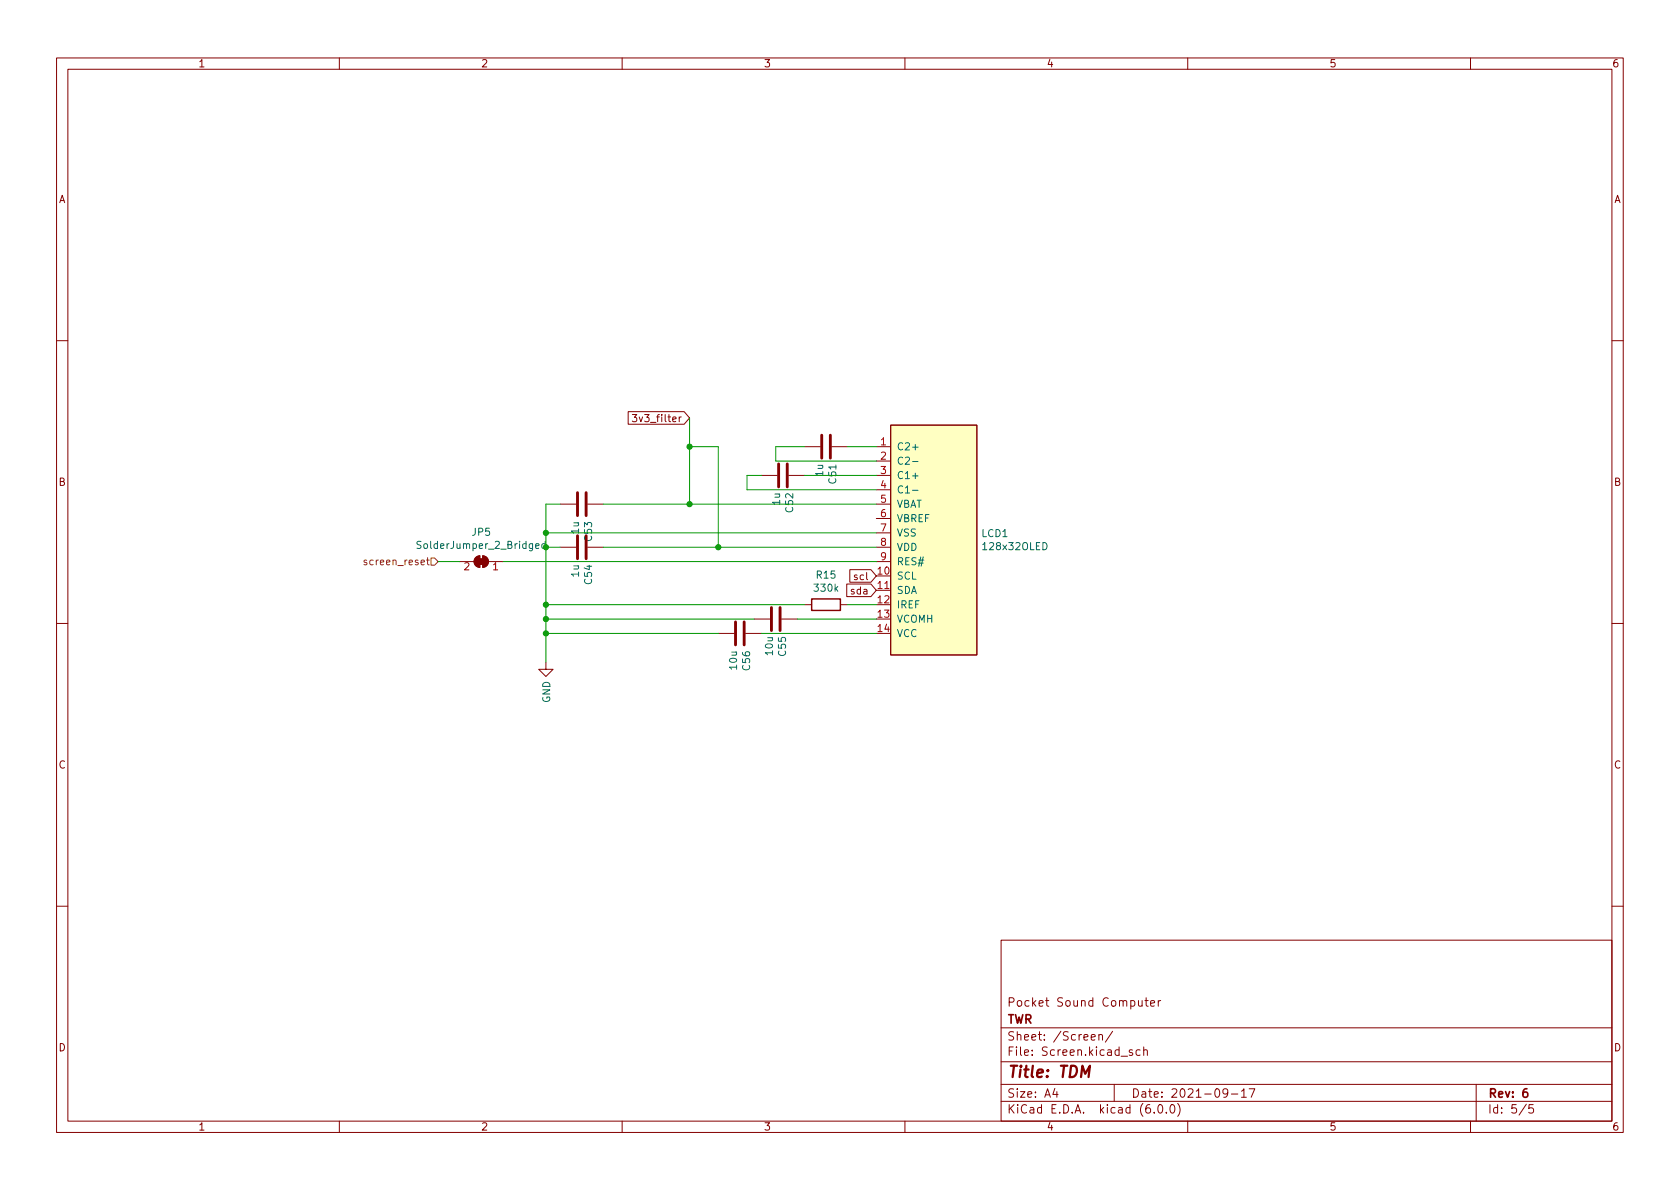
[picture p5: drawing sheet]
<svg xmlns="http://www.w3.org/2000/svg" width="297mm" height="210mm" viewBox="0 0 297 210" stroke-linecap="round" stroke-linejoin="round" font-family="sans-serif">
<g fill="none" stroke="#840000" stroke-width=".18">
<path d="M10 10.2h277v190.1h-277zM12 12.2h273v186.1h-273zM60 10.2v2M110 10.2v2M160 10.2v2M210 10.2v2M260 10.2v2M10 60.2h2M111.1 72.8h9.9l.9 1.1-.9 1.1h-9.9zM111.8 73.3h.8l-.4 .5 .3 .1v.6l-.2 .1-.5-.1M142.2 79h2.8M147.1 79h2.8"/>
<path d="M154.9 79h2.6M157.5 75.2h15.2v40.6h-15.2zM285 60.2h2M81.3 99.3h2.5M84.1 98.6l.7-.3v2a1.02 1.02 0 0 1-.9-.6 1.02 1.02 0 0 1 .2-1.1zM85.3 98.3a1.02 1.02 0 0 1 1.1 1 1.02 1.02 0 0 1-1.1 1zM86.4 99.3h2.5M99.1 89.1h2.8M99.1 96.8h2.8M103.9 89.1h2.8M103.9 96.8h2.8M134.6 84.1h2.8"/>
<path d="M139.4 84.1h2.8M154.9 89.1h2.6M154.9 99.3h2.6M154.9 96.8h2.6M154.9 84.1h2.6M154.9 81.5h2.6M154.9 86.6h2.6M154.9 91.7h2.6M154.9 94.2h2.6M10 110.2h2M96.5 117.1v1.3h1.3l-1.3 1.2-1.3-1.2h1.3M127 112h2.8"/>
<path d="M131.8 112h2.8M133.3 109.5h2.8M138.2 109.5h2.8M142.2 106.9h1.3M148.6 106.9h1.3M149.7 103.3h4.3l.9 1.1-.9 1.1h-4.3zM150.3 100.7h3.7l.9 1.1-.9 1.2h-3.7zM154.9 104.4h2.6M285 110.2h2M10 160.2h2M177 166.3h108v32h-108zM201.3 176.9l.1 1h.3l.2-.1"/>
<path d="M201.9 176.9v1M202.4 176.9h.6M202.6 176.4v1.3l.4 .2M203.4 177.4l.7-.1v-.3l-.5-.1-.2 .2 .1 .8h.6M204.8 176.9v1M205.2 176.9l-.3 .1-.1 .2M285 160.2h2M60 198.3v2M110 198.3v2M160 198.3v2M177 194.8h108M177 191.8h108"/>
<path d="M177 187.8h108M177 181.8h108M186.5 192.5l-.4 1h1M186.9 193v1M192.9 183.4l.7-.1v-.3l-.5-.1-.2 .2 .1 .8h.6M194.3 183.1l.2-.2 .4 .1v.9M194.3 182.9v1M196.7 182.4l-1.3 1.9M197 191.8v3M200.2 185.7l-.3-.1-.3 .2 .1 .3 .5 .1v.4h-.6M201.6 185.7l-.5-.1-.2 .3v.4l.1 .3h.6M202.2 185.8l.2-.2 .4 .1 .1 .9"/>
<path d="M202.2 185.1v1.5M204.1 196.7v.1M204.9 195.4l.2-.1a.81 .81 0 0 1 .6 .7 .81 .81 0 0 1-.3 .8h-.2a.81 .81 0 0 1-.6-.6 .81 .81 0 0 1 .3-.8zM206.2 196.7v.1M207.1 195.4l.1-.1a.81 .81 0 0 1 .6 .7 .81 .81 0 0 1-.3 .8h-.1a.81 .81 0 0 1-.6-.6 .81 .81 0 0 1 .3-.8zM208.2 195.1a1.72 1.72 0 0 1 0 2.3M210 198.3v2M217.1 193.2l-.3 .3h-.3l-.3-.3 .2-.6 .4-.1 .2 .2a.99 .99 0 0 1-.4 1.3h-.2M217.7 193.5h1.2M219.5 193l.4-.5v1.5M219.5 194h.9M220.9 192.5h1l-.7 1.5"/>
<path d="M260 198.3v2M261 191.8v6.5M269.9 195.3l-1.3 1.9M271.1 195.3h-.7l-.1 .7 .2-.1 .5 .1 .2 .2-.1 .5-.2 .1-.6-.1"/>
</g>
<path d="M270 192.5a.6 .6 0 0 0-.7 .7v.5l.1 .3h.4l.3-.1v-.5l-.1-.2-.4-.1-.3 .3" fill="none" stroke="#840000" stroke-width=".3"/>
<path d="M191.1 190.5l.3-2 .5 1.4 .8-1.4-.2 2" fill="none" stroke="#840000" stroke-width=".4"/>
<path d="M145.3 77v4M146.8 77v4M102.1 87.1v4.1M102.1 94.7v4.1M103.6 87.1v4.1M103.6 94.7v4.1M137.7 82v4.1M139.2 82v4.1M130 110v4M131.6 110v4M136.4 107.4v4.1M137.9 107.4v4.1" fill="none" stroke="#840000" stroke-width=".51"/>
<g fill="#840000" stroke="#840000" stroke-width=".18">
<path d="M84.6 98.8h1v1h-1z"/>
<path d="M85.3 98.3a1.02 1.02 0 0 1 1.1 1 1.02 1.02 0 0 1-1.1 1z"/>
<path d="M84.1 98.6l.7-.3v2a1.02 1.02 0 0 1-.9-.6 1.02 1.02 0 0 1 .2-1.1z"/>
</g>
<path d="M74.4 95.8l-.4-.1-.3 .3 .1 .3 .6 .2v.4l-.2 .1-.5-.1M94.7 96.6l.6-.2-.1-.2-.3-.1-.2 .2 .1 .6h.4M96.4 96.2l-.4-.1-.2 .3 .1 .5h.5M96.4 95.7v1.3M161.4 81.6h.9M161.4 86.7h.9" fill="none" stroke="#006464" stroke-width=".18"/>
<path d="M157.5 75.2h15.2v40.6h-15.2z" fill="#ffffc2" stroke="#ffffc2" stroke-width=".18"/>
<path d="M143.5 105.9h5.1v2h-5.1z" fill="none" stroke="#840000" stroke-width=".25"/>
<path d="M64.8 99.1l-.3-.1-.1 .2v.2l.4 .1v.3h-.4M76.2 98.7h.6l.7 .6-.7 .6h-.6z" fill="none" stroke="#725600" stroke-width=".18"/>
<g fill="none" stroke="#009600" stroke-width=".18">
<path d="M121.9 73.9v15.2M121.9 79h5.1v17.8M142.2 79h-5v2.5h17.7M149.9 79h5M77.5 99.3h3.8M88.9 99.3h66M96.5 96.8h2.6M96.5 94.2h58.4M99.1 89.1h-2.6v28M106.7 96.8h48.2M106.7 89.1h48.2M134.6 84.1h-2.5v2.5h22.8"/>
<path d="M142.2 84.1h12.7M96.5 112h30.5M96.5 109.5h36.8M96.5 106.9h45.7M134.6 112h20.3M141 109.5h13.9M149.9 106.9h5"/>
</g>
<g fill="#009600" stroke="#009600" stroke-width=".18">
<circle cx="96.5" cy="112" r=".46"/>
<circle cx="96.5" cy="109.5" r=".46"/>
<circle cx="96.5" cy="106.9" r=".46"/>
<circle cx="96.5" cy="96.8" r=".46"/>
<circle cx="96.5" cy="94.2" r=".46"/>
<circle cx="121.9" cy="79" r=".46"/>
<circle cx="121.9" cy="89.1" r=".46"/>
<circle cx="127" cy="96.8" r=".46"/>
</g>
<text font-size="2.8" fill="#840000" x="178" y="190.6">Title: TDM</text>
<g font-size="2.1" fill="#840000">
<text x="178" y="178">Pocket Sound Computer</text>
<text x="178" y="184">Sheet: /Screen/</text>
<text x="178" y="181">TWR</text>
<text x="178" y="186.7">File: Screen.kicad_sch</text>
<text x="178" y="196.9">KiCad E.D.A. kicad (6.0.0)</text>
<text x="178" y="194.1">Size: A4</text>
<text x="200" y="194.1">Date: 2021-09-17</text>
<text x="263" y="194.1">Rev: 6</text>
<text x="263" y="196.9">Id: 5/5</text>
</g>
<g font-size="1.8" fill="#840000">
<text x="35" y="11.9">1</text>
<text x="85" y="11.9">2</text>
<text x="135" y="11.9">3</text>
<text x="185" y="11.9">4</text>
<text x="235" y="11.9">5</text>
<text x="285" y="11.9">6</text>
<text x="10.3" y="35.9">A</text>
<text x="285.3" y="35.9">A</text>
<text x="112.9" y="74.6">3v3_filter</text>
<text x="10.3" y="85.9">B</text>
<text x="285.3" y="85.9">B</text>
<text x="150.6" y="105.1">sda</text>
<text x="151.2" y="102.6">scl</text>
<text x="10.3" y="135.9">C</text>
<text x="285.3" y="135.9">C</text>
<text x="10.3" y="185.9">D</text>
<text x="285.3" y="185.9">D</text>
<text x="35" y="199.9">1</text>
<text x="85" y="199.9">2</text>
<text x="135" y="199.9">3</text>
<text x="185" y="199.9">4</text>
<text x="235" y="199.9">5</text>
<text x="285" y="199.9">6</text>
</g>
<g font-size="1.8" fill="#a90000">
<text x="155.7" y="78.7">1</text>
<text x="155.7" y="81.3">2</text>
<text x="155.7" y="83.8">3</text>
<text x="155.7" y="86.4">4</text>
<text x="155.7" y="88.9">5</text>
<text x="155.7" y="91.4">6</text>
<text x="155.7" y="94">7</text>
<text x="82.1" y="100.8">2</text>
<text x="87.1" y="100.8">1</text>
<text x="155.2" y="101.6">10</text>
<text x="155.7" y="96.5">8</text>
<text x="155.7" y="99.1">9</text>
<text x="155.2" y="104.1">11</text>
<text x="155.2" y="106.7">12</text>
<text x="155.2" y="109.2">13</text>
<text x="155.2" y="111.8">14</text>
</g>
<g font-size="1.8" fill="#006464">
<text x="158.5" y="79.6">C2+</text>
<text x="158.5" y="82.2">C2-</text>
<text x="137.9" y="89.3" transform="rotate(-90 137.9 89.3)">1u</text>
<text x="145.5" y="84.2" transform="rotate(-90 145.5 84.2)">1u</text>
<text x="147.9" y="85.5" transform="rotate(-90 147.9 85.5)">C51</text>
<text x="158.5" y="84.7">C1+</text>
<text x="158.5" y="87.2">C1-</text>
<text x="158.5" y="89.8">VBAT</text>
<text x="83.5" y="94.7">JP5</text>
<text x="102.4" y="94.4" transform="rotate(-90 102.4 94.4)">1u</text>
<text x="104.7" y="95.6" transform="rotate(-90 104.7 95.6)">C53</text>
<text x="140.2" y="90.5" transform="rotate(-90 140.2 90.5)">C52</text>
<text x="158.5" y="92.3">VBREF</text>
<text x="158.5" y="94.9">VSS</text>
<text x="173.6" y="95">LCD1</text>
<text x="74.3" y="97">SolderJumper_2_Bridged</text>
<text x="102.4" y="102" transform="rotate(-90 102.4 102)">1u</text>
<text x="158.5" y="97.4">VDD</text>
<text x="158.5" y="99.9">RES#</text>
<text x="174" y="97.3">128x32OLED</text>
<text x="104.7" y="103.2" transform="rotate(-90 104.7 103.2)">C54</text>
<text x="144.1" y="104.6">330k</text>
<text x="144.4" y="102.3">R15</text>
<text x="158.5" y="102.5">SCL</text>
<text x="158.5" y="105">SDA</text>
<text x="158.5" y="107.6">IREF</text>
<text x="158.5" y="110.1">VCOMH</text>
<text x="158.5" y="112.6">VCC</text>
<text x="130.3" y="118.3" transform="rotate(-90 130.3 118.3)">10u</text>
<text x="132.6" y="118.5" transform="rotate(-90 132.6 118.5)">C56</text>
<text x="136.7" y="115.8" transform="rotate(-90 136.7 115.8)">10u</text>
<text x="139" y="115.9" transform="rotate(-90 139 115.9)">C55</text>
<text x="97.3" y="124.3" transform="rotate(-90 97.3 124.3)">GND</text>
</g>
<text font-size="1.8" fill="#725600" x="65.2" y="99.9">screen_reset</text>
</svg>
